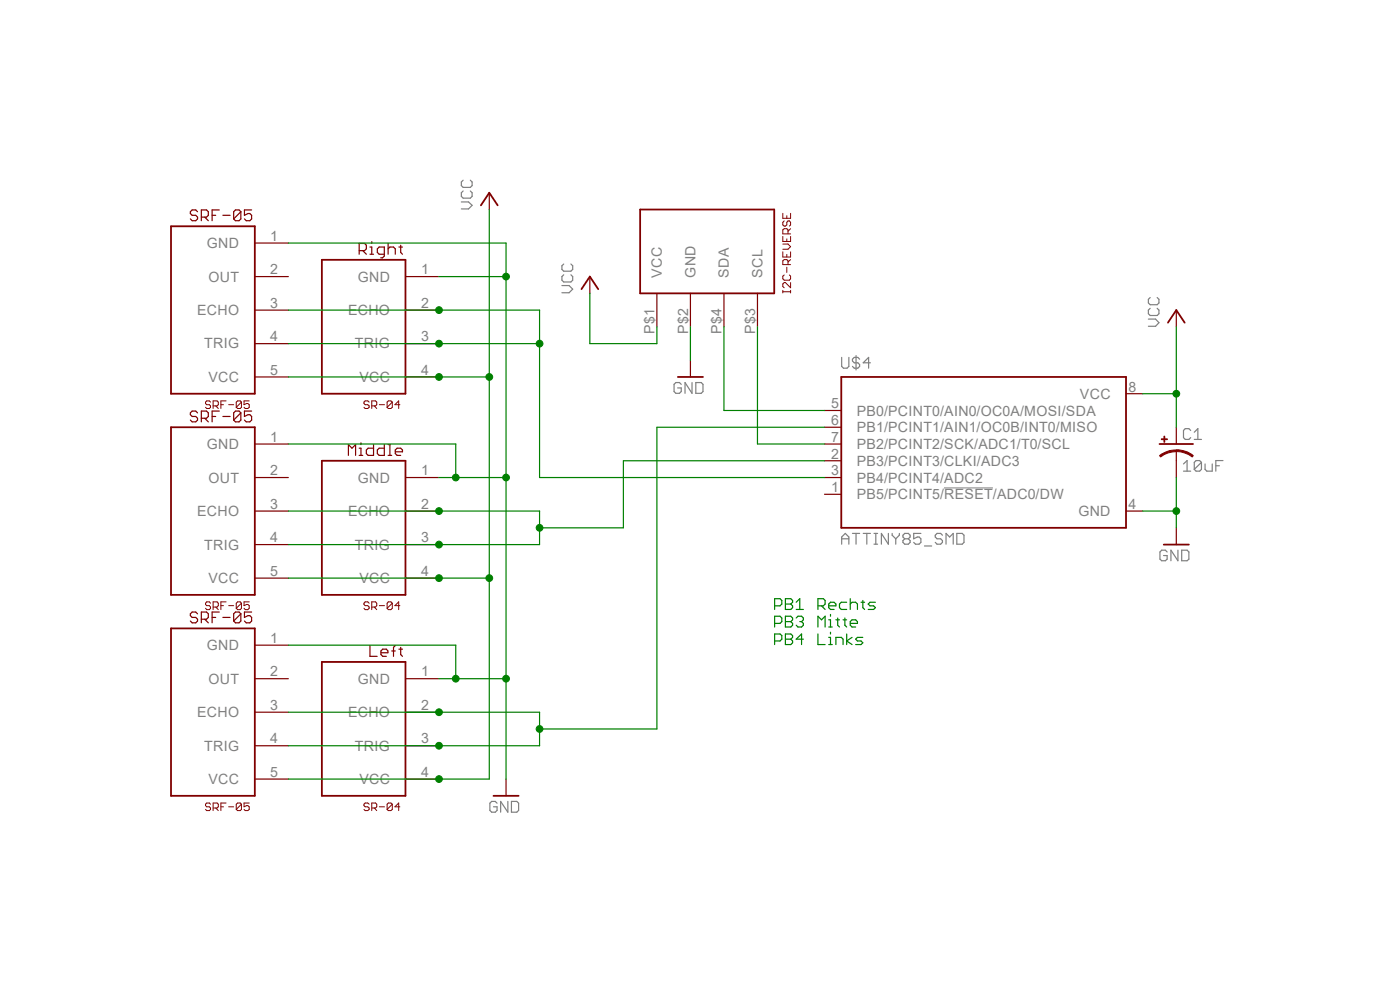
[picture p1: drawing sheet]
<?xml version="1.0" encoding="utf-8"?>
<!DOCTYPE eagle SYSTEM "eagle.dtd">
<!--
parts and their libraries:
SparkFun-Aesthetics: Licensing: Creative Commons ShareAlike 4.0 International - https://creativecommons.org/licenses/by-sa/4.0
-->
<eagle version="7.2.0">
<drawing>
<settings>
<setting alwaysvectorfont="no"/>
<setting verticaltext="up"/>
</settings>
<grid distance="0.1" unitdist="inch" unit="inch" style="lines" multiple="1" display="no" altdistance="0.01" altunitdist="inch" altunit="inch"/>
<schematic xreflabel="%F%N/%S.%C%R" xrefpart="/%S.%C%R">
<libraries>
<library name="ASP_Library">
<symbols>
<symbol name="SR-04">
<pin name="VCC" x="-10.16" y="7.62" length="middle"/>
<pin name="TRIG" x="-10.16" y="2.54" length="middle"/>
<pin name="ECHO" x="-10.16" y="-2.54" length="middle"/>
<pin name="GND" x="-10.16" y="-7.62" length="middle"/>
<wire x1="-5.08" y1="10.16" x2="7.62" y2="10.16" width="0.254" layer="94"/>
<wire x1="7.62" y1="10.16" x2="7.62" y2="-10.16" width="0.254" layer="94"/>
<wire x1="7.62" y1="-10.16" x2="-5.08" y2="-10.16" width="0.254" layer="94"/>
<wire x1="-5.08" y1="-10.16" x2="-5.08" y2="10.16" width="0.254" layer="94"/>
<text x="-4.572" y="11.176" size="1.27" layer="94">SR-04</text>
<text x="-5.08" y="-12.7" size="1.778" layer="94">&gt;VALUE</text>
</symbol>
<symbol name="I2C-CONNECTOR">
<pin name="VCC" x="-10.16" y="10.16" length="middle"/>
<pin name="GND" x="-10.16" y="5.08" length="middle"/>
<pin name="SDA" x="-10.16" y="0" length="middle"/>
<pin name="SCL" x="-10.16" y="-5.08" length="middle"/>
<wire x1="-5.08" y1="12.7" x2="7.62" y2="12.7" width="0.254" layer="94"/>
<wire x1="7.62" y1="12.7" x2="7.62" y2="-7.62" width="0.254" layer="94"/>
<wire x1="7.62" y1="-7.62" x2="-5.08" y2="-7.62" width="0.254" layer="94"/>
<wire x1="-5.08" y1="-7.62" x2="-5.08" y2="12.7" width="0.254" layer="94"/>
<text x="-5.08" y="-10.16" size="1.27" layer="94">&gt;VALUE</text>
</symbol>
<symbol name="ATTINY">
<wire x1="-17.78" y1="15.24" x2="25.4" y2="15.24" width="0.254" layer="94"/>
<wire x1="25.4" y1="15.24" x2="25.4" y2="-7.62" width="0.254" layer="94"/>
<wire x1="25.4" y1="-7.62" x2="-17.78" y2="-7.62" width="0.254" layer="94"/>
<wire x1="-17.78" y1="-7.62" x2="-17.78" y2="15.24" width="0.254" layer="94"/>
<text x="-17.78" y="16.51" size="1.778" layer="95">&gt;NAME</text>
<text x="-17.78" y="-10.16" size="1.778" layer="96">&gt;VALUE</text>
<pin name="PB5/PCINT5/!RESET!/ADC0/DW" x="-20.32" y="-2.54" length="short"/>
<pin name="PB3/PCINT3/CLKI/ADC3" x="-20.32" y="2.54" length="short"/>
<pin name="PB4/PCINT4/ADC2" x="-20.32" y="0" length="short"/>
<pin name="PB0/PCINT0/AIN0/OC0A/MOSI/SDA" x="-20.32" y="10.16" length="short"/>
<pin name="PB1/PCINT1/AIN1/OC0B/INT0/MISO" x="-20.32" y="7.62" length="short"/>
<pin name="PB2/PCINT2/SCK/ADC1/T0/SCL" x="-20.32" y="5.08" length="short"/>
<pin name="VCC" x="27.94" y="12.7" length="short" direction="pwr" rot="R180"/>
<pin name="GND" x="27.94" y="-5.08" length="short" direction="pwr" rot="R180"/>
</symbol>
<symbol name="SRF-05">
<pin name="VCC" x="-10.16" y="7.62" length="middle"/>
<pin name="TRIG" x="-10.16" y="2.54" length="middle"/>
<pin name="ECHO" x="-10.16" y="-2.54" length="middle"/>
<pin name="GND" x="-10.16" y="-12.7" length="middle"/>
<wire x1="-5.08" y1="10.16" x2="7.62" y2="10.16" width="0.254" layer="94"/>
<wire x1="7.62" y1="10.16" x2="7.62" y2="-15.24" width="0.254" layer="94"/>
<wire x1="7.62" y1="-15.24" x2="-5.08" y2="-15.24" width="0.254" layer="94"/>
<wire x1="-5.08" y1="-15.24" x2="-5.08" y2="10.16" width="0.254" layer="94"/>
<text x="-4.572" y="11.176" size="1.27" layer="94">SRF-05</text>
<text x="-5.08" y="-17.78" size="1.778" layer="94">&gt;VALUE</text>
<pin name="OUT" x="-10.16" y="-7.62" length="middle"/>
</symbol>
</symbols>
<devicesets>
<deviceset name="SR-04">
<gates>
<gate name="G$1" symbol="SR-04" x="0" y="0"/>
</gates>
<devices>
<device name="" package="HC-SR04">
<connects>
<connect gate="G$1" pin="ECHO" pad="2"/>
<connect gate="G$1" pin="GND" pad="1"/>
<connect gate="G$1" pin="TRIG" pad="3"/>
<connect gate="G$1" pin="VCC" pad="4"/>
</connects>
<technologies>
<technology name=""/>
</technologies>
</device>
</devices>
</deviceset>
<deviceset name="I2C-REVERSE">
<gates>
<gate name="G$1" symbol="I2C-CONNECTOR" x="-2.54" y="-2.54"/>
</gates>
<devices>
<device name="" package="I2C-CONNECTOR">
<connects>
<connect gate="G$1" pin="GND" pad="P$2"/>
<connect gate="G$1" pin="SCL" pad="P$3"/>
<connect gate="G$1" pin="SDA" pad="P$4"/>
<connect gate="G$1" pin="VCC" pad="P$1"/>
</connects>
<technologies>
<technology name=""/>
</technologies>
</device>
</devices>
</deviceset>
<deviceset name="ATTINY85_SMD">
<gates>
<gate name="G$1" symbol="ATTINY" x="-2.54" y="-2.54"/>
</gates>
<devices>
<device name="" package="ATTINY85_SMD">
<connects>
<connect gate="G$1" pin="GND" pad="4"/>
<connect gate="G$1" pin="PB0/PCINT0/AIN0/OC0A/MOSI/SDA" pad="5"/>
<connect gate="G$1" pin="PB1/PCINT1/AIN1/OC0B/INT0/MISO" pad="6"/>
<connect gate="G$1" pin="PB2/PCINT2/SCK/ADC1/T0/SCL" pad="7"/>
<connect gate="G$1" pin="PB3/PCINT3/CLKI/ADC3" pad="2"/>
<connect gate="G$1" pin="PB4/PCINT4/ADC2" pad="3"/>
<connect gate="G$1" pin="PB5/PCINT5/!RESET!/ADC0/DW" pad="1"/>
<connect gate="G$1" pin="VCC" pad="8"/>
</connects>
<technologies>
<technology name=""/>
</technologies>
</device>
</devices>
</deviceset>
<deviceset name="SRF-05">
<gates>
<gate name="G$2" symbol="SRF-05" x="0" y="2.54"/>
</gates>
<devices>
<device name="" package="SRF-05">
<connects>
<connect gate="G$2" pin="ECHO" pad="3"/>
<connect gate="G$2" pin="GND" pad="1"/>
<connect gate="G$2" pin="OUT" pad="2"/>
<connect gate="G$2" pin="TRIG" pad="4"/>
<connect gate="G$2" pin="VCC" pad="5"/>
</connects>
<technologies>
<technology name=""/>
</technologies>
</device>
</devices>
</deviceset>
</devicesets>
</library>
<library name="supply1">
<symbols>
<symbol name="VCC">
<wire x1="1.27" y1="-1.905" x2="0" y2="0" width="0.254" layer="94"/>
<wire x1="0" y1="0" x2="-1.27" y2="-1.905" width="0.254" layer="94"/>
<text x="-2.54" y="-2.54" size="1.778" layer="96" rot="R90">&gt;VALUE</text>
<pin name="VCC" x="0" y="-2.54" visible="off" length="short" direction="sup" rot="R90"/>
</symbol>
</symbols>
<devicesets>
<deviceset name="VCC" prefix="P+">
<gates>
<gate name="VCC" symbol="VCC" x="0" y="0"/>
</gates>
<devices>
<device name="">
<technologies>
<technology name=""/>
</technologies>
</device>
</devices>
</deviceset>
</devicesets>
</library>
<library name="SparkFun-Aesthetics">
<symbols>
<symbol name="DGND">
<wire x1="-1.905" y1="0" x2="1.905" y2="0" width="0.254" layer="94"/>
<text x="-2.54" y="-2.54" size="1.778" layer="96">&gt;VALUE</text>
<pin name="GND" x="0" y="2.54" visible="off" length="short" direction="sup" rot="R270"/>
</symbol>
</symbols>
<devicesets>
<deviceset name="GND" prefix="GND">
<gates>
<gate name="1" symbol="DGND" x="0" y="0"/>
</gates>
<devices>
<device name="">
<technologies>
<technology name=""/>
</technologies>
</device>
</devices>
</deviceset>
</devicesets>
</library>
<library name="SparkFun-Retired">
<symbols>
<symbol name="CAP_POL">
<wire x1="-2.54" y1="0" x2="2.54" y2="0" width="0.254" layer="94"/>
<wire x1="0" y1="-1.016" x2="0" y2="-2.54" width="0.1524" layer="94"/>
<wire x1="0" y1="-1" x2="2.4892" y2="-1.8542" width="0.254" layer="94" curve="-37.878202" cap="flat"/>
<wire x1="-2.4669" y1="-1.8504" x2="0" y2="-1.0161" width="0.254" layer="94" curve="-37.376341" cap="flat"/>
<text x="1.016" y="0.635" size="1.778" layer="95">&gt;NAME</text>
<text x="1.016" y="-4.191" size="1.778" layer="96">&gt;VALUE</text>
<rectangle x1="-2.253" y1="0.668" x2="-1.364" y2="0.795" layer="94"/>
<rectangle x1="-1.872" y1="0.287" x2="-1.745" y2="1.176" layer="94"/>
<pin name="+" x="0" y="2.54" visible="off" length="short" direction="pas" swaplevel="1" rot="R270"/>
<pin name="-" x="0" y="-5.08" visible="off" length="short" direction="pas" swaplevel="1" rot="R90"/>
</symbol>
</symbols>
<devicesets>
<deviceset name="10UF-TANT" prefix="C" uservalue="yes">
<gates>
<gate name="G$1" symbol="CAP_POL" x="0" y="0"/>
</gates>
<devices>
<device name="" package="EIA3216">
<connects>
<connect gate="G$1" pin="+" pad="A"/>
<connect gate="G$1" pin="-" pad="C"/>
</connects>
<technologies>
<technology name="">
<attribute name="PROD_ID" value="CAP-00811"/>
<attribute name="VALUE" value="10uF" constant="no"/>
</technology>
</technologies>
</device>
</devices>
</deviceset>
</devicesets>
</library>
</libraries>
<attributes>
</attributes>
<variantdefs>
</variantdefs>
<classes>
<class number="0" name="default" width="0" drill="0">
</class>
</classes>
<parts>
<part name="LINKS" library="ASP_Library" deviceset="SR-04" device="" value="Left"/>
<part name="RIGHT" library="ASP_Library" deviceset="SR-04" device="" value="Right"/>
<part name="MIDDLE" library="ASP_Library" deviceset="SR-04" device="" value="Middle"/>
<part name="P+1" library="supply1" deviceset="VCC" device=""/>
<part name="P+2" library="supply1" deviceset="VCC" device=""/>
<part name="GND1" library="SparkFun-Aesthetics" deviceset="GND" device=""/>
<part name="GND2" library="SparkFun-Aesthetics" deviceset="GND" device=""/>
<part name="P+3" library="supply1" deviceset="VCC" device=""/>
<part name="GND3" library="SparkFun-Aesthetics" deviceset="GND" device=""/>
<part name="C1" library="SparkFun-Retired" deviceset="10UF-TANT" device="" value="10uF"/>
<part name="U$2" library="ASP_Library" deviceset="I2C-REVERSE" device=""/>
<part name="U$4" library="ASP_Library" deviceset="ATTINY85_SMD" device=""/>
<part name="U$1" library="ASP_Library" deviceset="SRF-05" device=""/>
<part name="U$3" library="ASP_Library" deviceset="SRF-05" device=""/>
<part name="U$5" library="ASP_Library" deviceset="SRF-05" device=""/>
</parts>
<sheets>
<sheet>
<plain>
<text x="106.68" y="48.26" size="1.778" layer="91">PB1 Rechts
PB3 Mitte
PB4 Links</text>
</plain>
<instances>
<instance part="LINKS" gate="G$1" x="45.72" y="35.56" rot="R180"/>
<instance part="RIGHT" gate="G$1" x="45.72" y="96.52" rot="R180"/>
<instance part="MIDDLE" gate="G$1" x="45.72" y="66.04" rot="R180"/>
<instance part="P+1" gate="VCC" x="63.5" y="116.84"/>
<instance part="P+2" gate="VCC" x="78.74" y="104.14"/>
<instance part="GND1" gate="1" x="66.04" y="25.4"/>
<instance part="GND2" gate="1" x="93.98" y="88.9"/>
<instance part="P+3" gate="VCC" x="167.64" y="99.06"/>
<instance part="GND3" gate="1" x="167.64" y="63.5"/>
<instance part="C1" gate="G$1" x="167.64" y="78.74"/>
<instance part="U$2" gate="G$1" x="99.06" y="106.68" rot="R90"/>
<instance part="U$4" gate="G$1" x="134.62" y="73.66"/>
<instance part="U$1" gate="G$2" x="22.86" y="96.52" rot="R180"/>
<instance part="U$3" gate="G$2" x="22.86" y="66.04" rot="R180"/>
<instance part="U$5" gate="G$2" x="22.86" y="35.56" rot="R180"/>
</instances>
<busses>
</busses>
<nets>
<net name="GND" class="0">
<segment>
<pinref part="GND2" gate="1" pin="GND"/>
<pinref part="U$2" gate="G$1" pin="GND"/>
<wire x1="93.98" y1="91.44" x2="93.98" y2="96.52" width="0.1524" layer="91"/>
</segment>
<segment>
<pinref part="U$4" gate="G$1" pin="GND"/>
<pinref part="GND3" gate="1" pin="GND"/>
<wire x1="162.56" y1="68.58" x2="167.64" y2="68.58" width="0.1524" layer="91"/>
<wire x1="167.64" y1="68.58" x2="167.64" y2="66.04" width="0.1524" layer="91"/>
<pinref part="C1" gate="G$1" pin="-"/>
<wire x1="167.64" y1="73.66" x2="167.64" y2="68.58" width="0.1524" layer="91"/>
<junction x="167.64" y="68.58"/>
</segment>
<segment>
<pinref part="GND1" gate="1" pin="GND"/>
<wire x1="66.04" y1="27.94" x2="66.04" y2="43.18" width="0.1524" layer="91"/>
<pinref part="RIGHT" gate="G$1" pin="GND"/>
<wire x1="66.04" y1="43.18" x2="66.04" y2="73.66" width="0.1524" layer="91"/>
<wire x1="66.04" y1="73.66" x2="66.04" y2="104.14" width="0.1524" layer="91"/>
<wire x1="66.04" y1="104.14" x2="55.88" y2="104.14" width="0.1524" layer="91"/>
<pinref part="MIDDLE" gate="G$1" pin="GND"/>
<wire x1="55.88" y1="73.66" x2="58.42" y2="73.66" width="0.1524" layer="91"/>
<junction x="66.04" y="73.66"/>
<pinref part="LINKS" gate="G$1" pin="GND"/>
<wire x1="58.42" y1="73.66" x2="66.04" y2="73.66" width="0.1524" layer="91"/>
<wire x1="55.88" y1="43.18" x2="58.42" y2="43.18" width="0.1524" layer="91"/>
<junction x="66.04" y="43.18"/>
<pinref part="U$1" gate="G$2" pin="GND"/>
<wire x1="58.42" y1="43.18" x2="66.04" y2="43.18" width="0.1524" layer="91"/>
<wire x1="33.02" y1="109.22" x2="66.04" y2="109.22" width="0.1524" layer="91"/>
<wire x1="66.04" y1="109.22" x2="66.04" y2="104.14" width="0.1524" layer="91"/>
<junction x="66.04" y="104.14"/>
<pinref part="U$3" gate="G$2" pin="GND"/>
<wire x1="33.02" y1="78.74" x2="58.42" y2="78.74" width="0.1524" layer="91"/>
<wire x1="58.42" y1="78.74" x2="58.42" y2="73.66" width="0.1524" layer="91"/>
<junction x="58.42" y="73.66"/>
<pinref part="U$5" gate="G$2" pin="GND"/>
<wire x1="33.02" y1="48.26" x2="58.42" y2="48.26" width="0.1524" layer="91"/>
<wire x1="58.42" y1="48.26" x2="58.42" y2="43.18" width="0.1524" layer="91"/>
<junction x="58.42" y="43.18"/>
</segment>
</net>
<net name="VCC" class="0">
<segment>
<pinref part="U$4" gate="G$1" pin="VCC"/>
<pinref part="P+3" gate="VCC" pin="VCC"/>
<wire x1="162.56" y1="86.36" x2="167.64" y2="86.36" width="0.1524" layer="91"/>
<wire x1="167.64" y1="86.36" x2="167.64" y2="96.52" width="0.1524" layer="91"/>
<pinref part="C1" gate="G$1" pin="+"/>
<wire x1="167.64" y1="86.36" x2="167.64" y2="81.28" width="0.1524" layer="91"/>
<junction x="167.64" y="86.36"/>
</segment>
<segment>
<pinref part="P+1" gate="VCC" pin="VCC"/>
<wire x1="63.5" y1="114.3" x2="63.5" y2="88.9" width="0.1524" layer="91"/>
<pinref part="LINKS" gate="G$1" pin="VCC"/>
<wire x1="63.5" y1="88.9" x2="63.5" y2="58.42" width="0.1524" layer="91"/>
<wire x1="63.5" y1="58.42" x2="63.5" y2="27.94" width="0.1524" layer="91"/>
<wire x1="63.5" y1="27.94" x2="55.88" y2="27.94" width="0.1524" layer="91"/>
<pinref part="MIDDLE" gate="G$1" pin="VCC"/>
<wire x1="55.88" y1="58.42" x2="63.5" y2="58.42" width="0.1524" layer="91"/>
<junction x="63.5" y="58.42"/>
<pinref part="RIGHT" gate="G$1" pin="VCC"/>
<wire x1="55.88" y1="88.9" x2="63.5" y2="88.9" width="0.1524" layer="91"/>
<junction x="63.5" y="88.9"/>
<pinref part="U$5" gate="G$2" pin="VCC"/>
<wire x1="33.02" y1="27.94" x2="55.88" y2="27.94" width="0.1524" layer="91"/>
<junction x="55.88" y="27.94"/>
<pinref part="U$3" gate="G$2" pin="VCC"/>
<wire x1="33.02" y1="58.42" x2="55.88" y2="58.42" width="0.1524" layer="91"/>
<junction x="55.88" y="58.42"/>
<pinref part="U$1" gate="G$2" pin="VCC"/>
<wire x1="33.02" y1="88.9" x2="55.88" y2="88.9" width="0.1524" layer="91"/>
<junction x="55.88" y="88.9"/>
</segment>
<segment>
<pinref part="P+2" gate="VCC" pin="VCC"/>
<wire x1="78.74" y1="101.6" x2="78.74" y2="93.98" width="0.1524" layer="91"/>
<pinref part="U$2" gate="G$1" pin="VCC"/>
<wire x1="78.74" y1="93.98" x2="88.9" y2="93.98" width="0.1524" layer="91"/>
<wire x1="88.9" y1="93.98" x2="88.9" y2="96.52" width="0.1524" layer="91"/>
</segment>
</net>
<net name="N$2" class="0">
<segment>
<pinref part="MIDDLE" gate="G$1" pin="ECHO"/>
<wire x1="55.88" y1="68.58" x2="71.12" y2="68.58" width="0.1524" layer="91"/>
<wire x1="71.12" y1="68.58" x2="71.12" y2="66.04" width="0.1524" layer="91"/>
<pinref part="MIDDLE" gate="G$1" pin="TRIG"/>
<wire x1="71.12" y1="66.04" x2="71.12" y2="63.5" width="0.1524" layer="91"/>
<wire x1="71.12" y1="63.5" x2="55.88" y2="63.5" width="0.1524" layer="91"/>
<wire x1="71.12" y1="66.04" x2="83.82" y2="66.04" width="0.1524" layer="91"/>
<wire x1="83.82" y1="66.04" x2="83.82" y2="76.2" width="0.1524" layer="91"/>
<junction x="71.12" y="66.04"/>
<pinref part="U$4" gate="G$1" pin="PB3/PCINT3/CLKI/ADC3"/>
<wire x1="83.82" y1="76.2" x2="114.3" y2="76.2" width="0.1524" layer="91"/>
<pinref part="U$3" gate="G$2" pin="TRIG"/>
<wire x1="33.02" y1="63.5" x2="55.88" y2="63.5" width="0.1524" layer="91"/>
<junction x="55.88" y="63.5"/>
<pinref part="U$3" gate="G$2" pin="ECHO"/>
<wire x1="55.88" y1="68.58" x2="33.02" y2="68.58" width="0.1524" layer="91"/>
<junction x="55.88" y="68.58"/>
</segment>
</net>
<net name="N$4" class="0">
<segment>
<pinref part="U$2" gate="G$1" pin="SCL"/>
<wire x1="104.14" y1="96.52" x2="104.14" y2="78.74" width="0.1524" layer="91"/>
<pinref part="U$4" gate="G$1" pin="PB2/PCINT2/SCK/ADC1/T0/SCL"/>
<wire x1="104.14" y1="78.74" x2="114.3" y2="78.74" width="0.1524" layer="91"/>
</segment>
</net>
<net name="N$5" class="0">
<segment>
<pinref part="U$2" gate="G$1" pin="SDA"/>
<wire x1="99.06" y1="96.52" x2="99.06" y2="83.82" width="0.1524" layer="91"/>
<pinref part="U$4" gate="G$1" pin="PB0/PCINT0/AIN0/OC0A/MOSI/SDA"/>
<wire x1="99.06" y1="83.82" x2="114.3" y2="83.82" width="0.1524" layer="91"/>
</segment>
</net>
<net name="N$6" class="0">
<segment>
<pinref part="LINKS" gate="G$1" pin="TRIG"/>
<pinref part="LINKS" gate="G$1" pin="ECHO"/>
<wire x1="55.88" y1="38.1" x2="71.12" y2="38.1" width="0.1524" layer="91"/>
<wire x1="71.12" y1="38.1" x2="71.12" y2="35.56" width="0.1524" layer="91"/>
<wire x1="71.12" y1="35.56" x2="71.12" y2="33.02" width="0.1524" layer="91"/>
<wire x1="71.12" y1="33.02" x2="55.88" y2="33.02" width="0.1524" layer="91"/>
<wire x1="88.9" y1="35.56" x2="88.9" y2="81.28" width="0.1524" layer="91"/>
<wire x1="71.12" y1="35.56" x2="88.9" y2="35.56" width="0.1524" layer="91"/>
<junction x="71.12" y="35.56"/>
<pinref part="U$5" gate="G$2" pin="ECHO"/>
<wire x1="33.02" y1="38.1" x2="55.88" y2="38.1" width="0.1524" layer="91"/>
<junction x="55.88" y="38.1"/>
<pinref part="U$5" gate="G$2" pin="TRIG"/>
<wire x1="33.02" y1="33.02" x2="55.88" y2="33.02" width="0.1524" layer="91"/>
<junction x="55.88" y="33.02"/>
<pinref part="U$4" gate="G$1" pin="PB1/PCINT1/AIN1/OC0B/INT0/MISO"/>
<wire x1="114.3" y1="81.28" x2="88.9" y2="81.28" width="0.1524" layer="91"/>
</segment>
</net>
<net name="N$1" class="0">
<segment>
<pinref part="U$1" gate="G$2" pin="TRIG"/>
<pinref part="RIGHT" gate="G$1" pin="TRIG"/>
<pinref part="RIGHT" gate="G$1" pin="ECHO"/>
<pinref part="U$1" gate="G$2" pin="ECHO"/>
<wire x1="33.02" y1="99.06" x2="55.88" y2="99.06" width="0.1524" layer="91"/>
<junction x="55.88" y="99.06"/>
<wire x1="55.88" y1="99.06" x2="71.12" y2="99.06" width="0.1524" layer="91"/>
<wire x1="71.12" y1="99.06" x2="71.12" y2="93.98" width="0.1524" layer="91"/>
<wire x1="71.12" y1="73.66" x2="71.12" y2="93.98" width="0.1524" layer="91"/>
<junction x="71.12" y="93.98"/>
<wire x1="71.12" y1="93.98" x2="55.88" y2="93.98" width="0.1524" layer="91"/>
<junction x="55.88" y="93.98"/>
<wire x1="55.88" y1="93.98" x2="33.02" y2="93.98" width="0.1524" layer="91"/>
<pinref part="U$4" gate="G$1" pin="PB4/PCINT4/ADC2"/>
<wire x1="114.3" y1="73.66" x2="71.12" y2="73.66" width="0.1524" layer="91"/>
</segment>
</net>
</nets>
</sheet>
</sheets>
</schematic>
</drawing>
<compatibility>
<note version="6.3" minversion="6.2.2" severity="warning">
Since Version 6.2.2 text objects can contain more than one line,
which will not be processed correctly with this version.
</note>
</compatibility>
</eagle>
